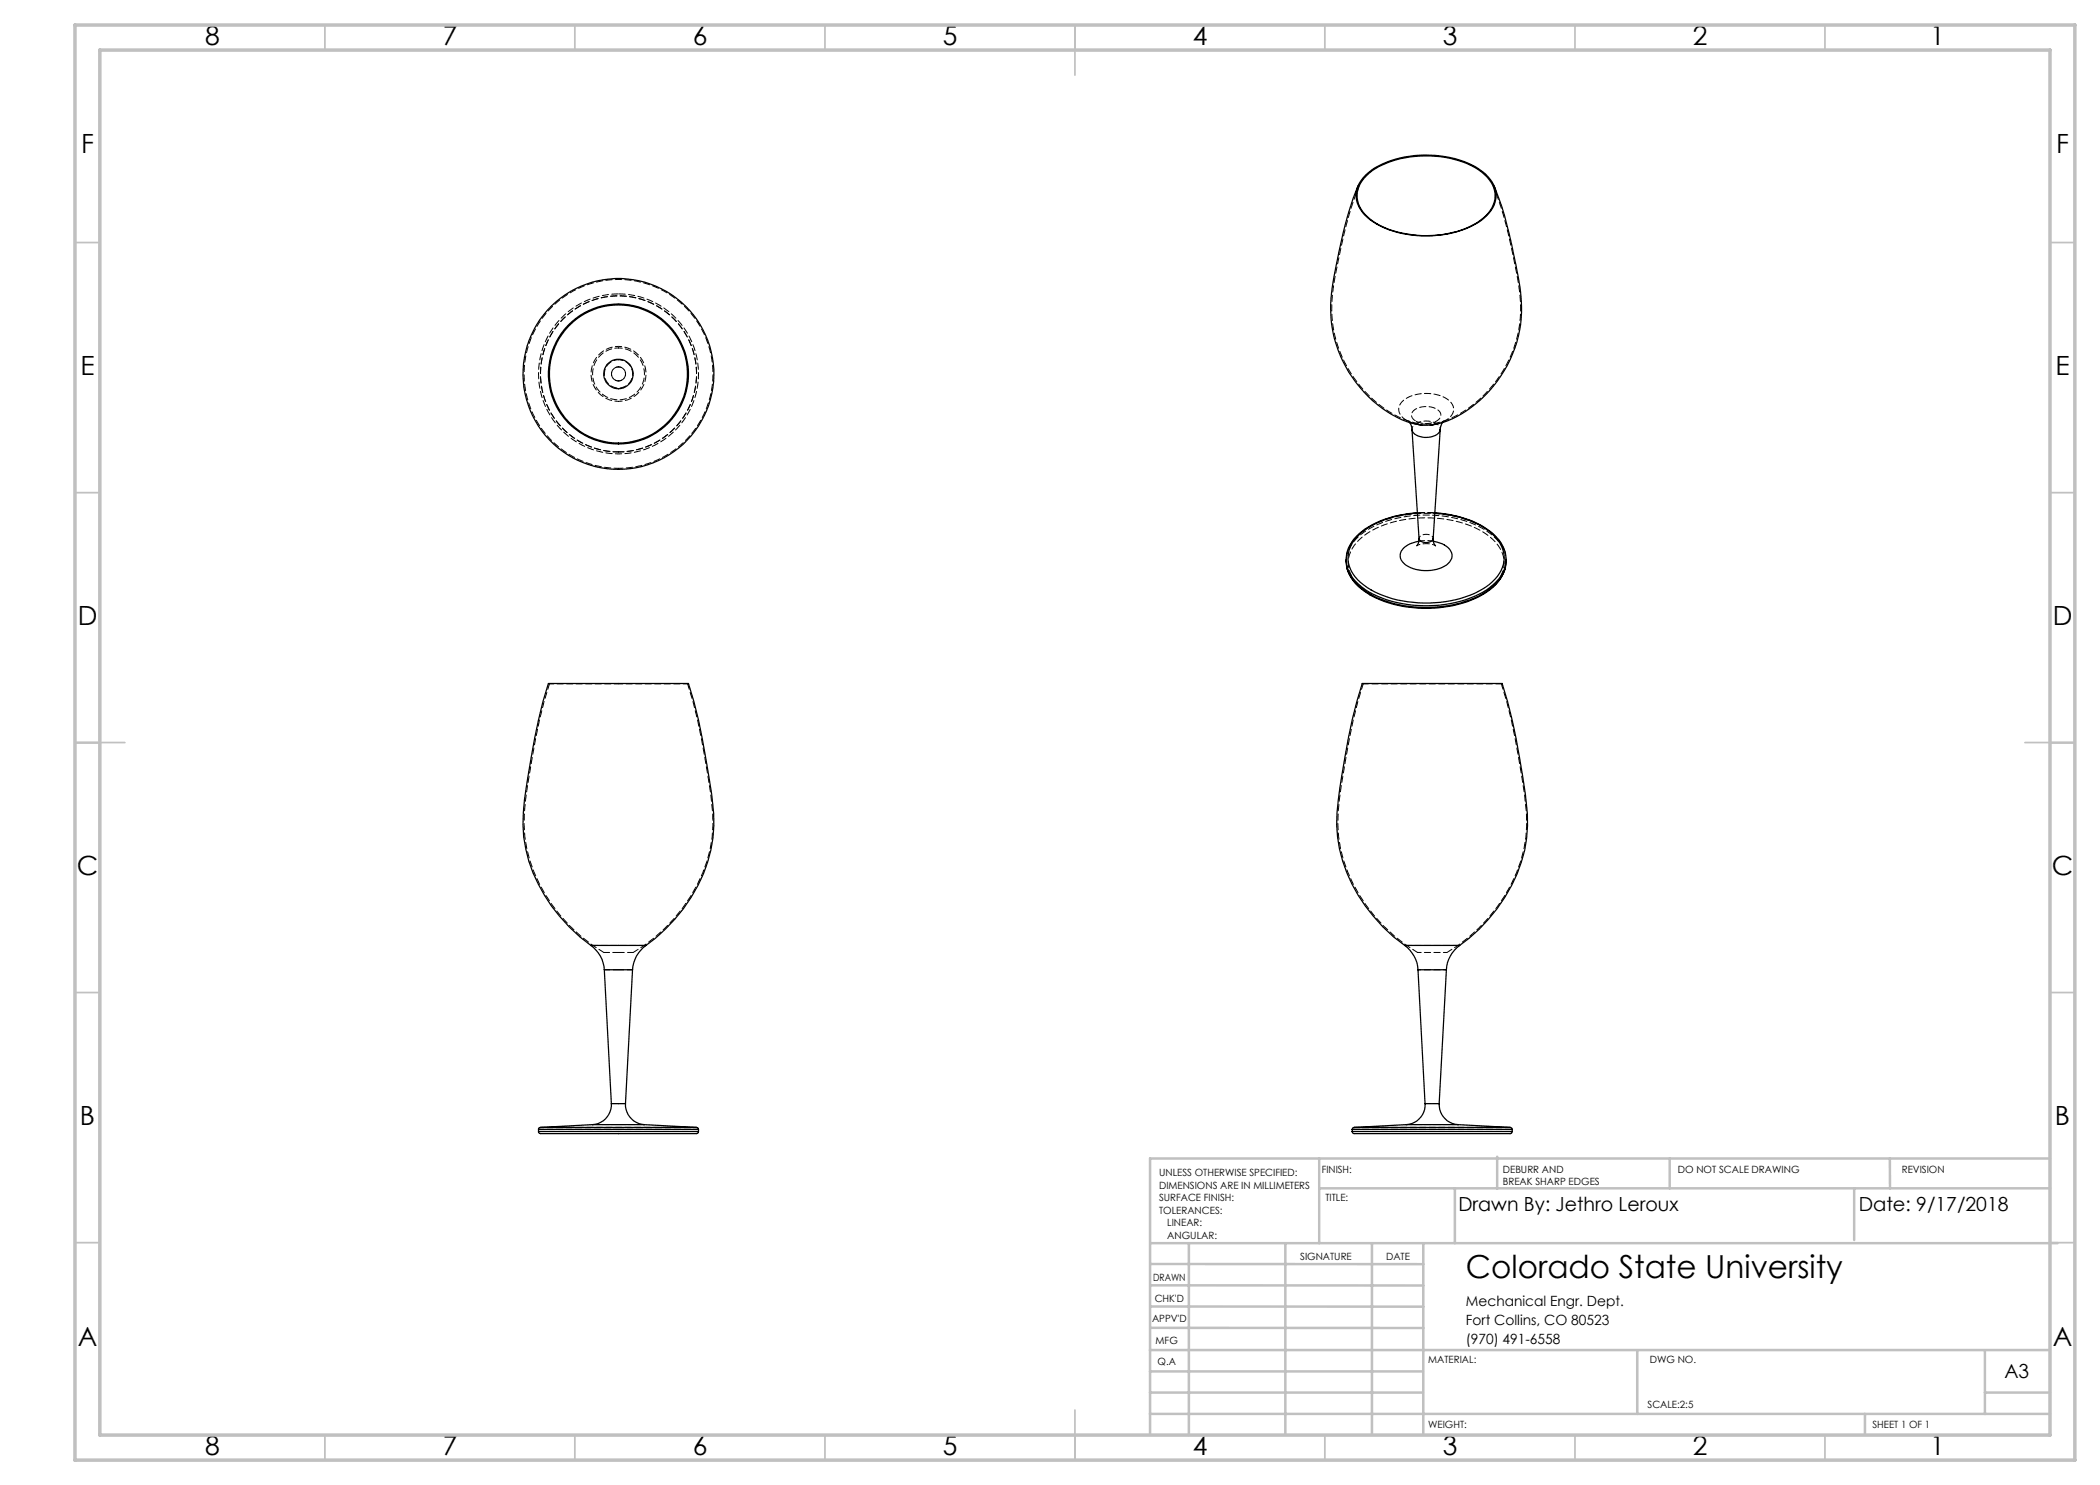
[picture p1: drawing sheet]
<svg xmlns="http://www.w3.org/2000/svg" width="420mm" height="297mm" viewBox="0 0 420 297" stroke-linecap="round" stroke-linejoin="round" font-family="sans-serif">
<g fill="none" stroke="#c0c0c0" stroke-width=".35">
<path d="M65 5v5M115 5v5M165 5v5M215 5v10M265 5v5M315 5v5M365 5v5M15 48.5h5M410 48.5h5M15 98.5h5M410 98.5h5M15 148.5h10"/>
<path d="M405 148.5h10M15 198.5h5M410 198.5h5M15 248.5h5M410 248.5h5M65 287v5M115 287v5M165 287v5M215 282v10M265 287v5M315 287v5M365 287v5"/>
</g>
<g fill="none" stroke="#c0c0c0" stroke-width=".5">
<path d="M263.8 231.7v16.9M263.8 237.7h146.2M291 237.7v10.9M299.4 231.3v6.4M333.9 231.7v6M370.8 237.7v10.3M378 231.7v6M410 231.7h-180v55.2M230.1 248.6h181.4M230.1 257.1h54.6M230.1 252.8h54.6M237.8 248.8v38.2"/>
<path d="M257.1 248.6v38.2M274.4 248.8v38.2M284.7 248.6v38.2M230 278.5h54.6M230 274.3h54.6M230 270h180M230 265.6h54.7M230.1 261.3h54.6M327.4 270v12.8M397 278.5h13M397 270v12.8M230 282.8h180"/>
<path d="M373 282.8v4.2"/>
</g>
<path d="M15 5h400v287h-400zM20 10h390v277h-390z" fill="none" stroke="#c0c0c0" stroke-width=".7"/>
<g fill="none" stroke="#000" stroke-width=".25">
<path d="M271.6 37.2a94.7 94.7 0 0 0-5 19.1 24.8 24.8 0 0 0 14.7 28l3.1 .7M273.1 35a17 17 0 0 1 10.9-4 19.2 19.2 0 0 1 12.4 3.3 5.6 5.6 0 0 1 2.4 6.7 10.2 10.2 0 0 1-6.5 5.1 21.9 21.9 0 0 1-17-1.3 7.1 7.1 0 0 1-4.1-5.9 5.6 5.6 0 0 1 1.9-3.9zM273.3 35.1a16.6 16.6 0 0 1 10.7-3.9 19.4 19.4 0 0 1 12.3 3.2 5.7 5.7 0 0 1 2.5 6.1 8.5 8.5 0 0 1-4.9 4.9 21.4 21.4 0 0 1-19.1-1 6.3 6.3 0 0 1-3.3-6l.6-1.7zM298.8 37.2a86.5 86.5 0 0 1 4.6 16.9 26.2 26.2 0 0 1-2 19 23.5 23.5 0 0 1-13.4 11.6l-2 .3M281.9 84.5l.3 .5 .2 .9M282.4 85.9a2.58 2.58 0 0 0 2.9 1.6 2.6 2.6 0 0 0 2.7-1.6M282.4 85.9l1.4 21.8M283.7 84.9l1 .2 2.1-.2M288 85.9l-1.4 21.8M288.5 84.5l-.5 1.4M269.2 111.9a6.9 6.9 0 0 0 3.3 5.9 21.9 21.9 0 0 0 14.3 3.7 19.3 19.3 0 0 0 12.4-4.7 6.2 6.2 0 0 0 2-4.9M269.3 110.7a6.3 6.3 0 0 0 2.6 6.3 20.7 20.7 0 0 0 13.9 4.1 20.3 20.3 0 0 0 12.8-4.1 6.3 6.3 0 0 0 2.5-6.3"/>
<path d="M283.5 102.6a19.4 19.4 0 0 0-11.7 4.2l-1.4 1.6-.7 1.2-.3 1M283.5 102.6a18.9 18.9 0 0 0-11.8 4.5 6 6 0 0 0 .4 9.4 20.8 20.8 0 0 0 13.8 4.1 20.1 20.1 0 0 0 12.6-4.2 6 6 0 0 0 .1-9.5 19.9 19.9 0 0 0-11.7-4.3 19.2 19.2 0 0 1 12 4.4l1.3 1.7 .9 1.9M283.8 108.3a4.4 4.4 0 0 0-3.7 2.3 2.48 2.48 0 0 0 1.9 2.9 7.7 7.7 0 0 0 7.7-.8 2.04 2.04 0 0 0-.4-3.4l-.9-.5-1.7-.5M283.8 107.7l-.1 .7-.3 .7M283.8 107.7a1.66 1.66 0 0 0 2.8 0M286.6 107.7l.2 1 .3 .5M301.1 113.4a9.6 9.6 0 0 1-5.9 6.2 25 25 0 0 1-21.2-.6 9.2 9.2 0 0 1-4.7-5.5M118.2 189.1a6.4 6.4 0 0 1 2.7 4.9M118.2 189.1h11a6.4 6.4 0 0 0-2.7 4.9M118.2 189.1a32.5 32.5 0 0 1-13.5-21.7 43.2 43.2 0 0 1 .9-12.3 130.8 130.8 0 0 1 4.1-18.4h27.9a98.5 98.5 0 0 1 4.1 18.4 36.3 36.3 0 0 1 .5 14.9 32.9 32.9 0 0 1-13 19.1M120.9 194h5.6M120.9 194l1.4 26.7"/>
<path d="M126.5 194l-1.4 26.7M281 189.1a32.1 32.1 0 0 1-13.5-21.7 41.2 41.2 0 0 1 .9-12.3 105.1 105.1 0 0 1 4.1-18.4h27.9a129.3 129.3 0 0 1 5.1 26 29 29 0 0 1-7.8 21.1l-1.9 2-2 1.9-1.9 1.4M281 189.1a6.5 6.5 0 0 1 2.6 4.9M281 189.1h10.9M283.6 194h5.7M283.6 194l1.4 26.7M289.3 194l-1.5 26.7M291.9 189.1a6.5 6.5 0 0 0-2.6 4.9M107.7 226.3v.3l.4 .1h31.2h.2l.2-.4M107.7 225.9h32M107.7 226.3h32M107.7 225.9v.4"/>
<path d="M108.1 225.5l-.4 .2v.2M108.1 225.5h31.2M118.5 224.9h10.4M118.5 224.9l-10.4 .6M122.3 220.7a4 4 0 0 1-3.8 4.2M122.3 220.7h2.8M125.1 220.7a4 4 0 0 0 3.8 4.2M128.9 224.9l10.4 .6M139.3 225.5l.3 .1 .1 .3M139.7 225.9v.4M270.4 226.3l.1 .3 .3 .1h31.2l.4-.1v-.3M270.4 225.9h32"/>
<path d="M270.4 226.3h32M270.4 225.9v.4M270.8 225.5l-.3 .1-.1 .3M270.8 225.5h31.2M281.2 224.9h10.4M281.2 224.9l-10.4 .6M285 220.7a4 4 0 0 1-3.8 4.2M285 220.7h2.8M287.8 220.7a4 4 0 0 0 3.8 4.2M291.6 224.9l10.4 .6M302 225.5l.3 .1 .1 .3M302.4 225.9v.4"/>
<circle cx="123.7" cy="74.8" r="19.1"/>
<circle cx="123.7" cy="74.8" r="13.8"/>
<circle cx="123.7" cy="74.8" r="2.94"/>
<circle cx="123.7" cy="74.8" r="14"/>
</g>
<path d="M271.8 37.2a96.7 96.7 0 0 0-5 19.4 24.5 24.5 0 0 0 14.8 27.6 10.8 10.8 0 0 0 3.6 .6M123.7 93.7a18.9 18.9 0 0 0 16.6-28 18.9 18.9 0 0 0-32.5-1 18.9 18.9 0 0 0 14.7 28.9l1.2 .1M285.2 84.8h.5a16.1 16.1 0 0 0 9.4-4.2 24.7 24.7 0 0 0 8.5-24.4l-.4-2.1a94.2 94.2 0 0 0-4.5-16.9M288.5 84.5l.2-.3-1 .5-.9 .2M109.9 136.8h13.8M123.7 136.8h13.8" fill="none" stroke="#000" stroke-width=".2" stroke-dasharray="1.3 .6" stroke-dashoffset=".4"/>
<path d="M123.7 90.4a15.6 15.6 0 0 0 13.7-23.1 15.6 15.6 0 0 0-26.9-.9 15.6 15.6 0 0 0 12.1 24h1.1M286.8 84.9a4.5 4.5 0 0 0 3.9-2.6 2.68 2.68 0 0 0-2.1-2.9 8.1 8.1 0 0 0-8.2 1 2.17 2.17 0 0 0 .5 3.4l.4 .3M283.8 108.2l1.7-.1 1.2 .1M109.9 136.8a148.3 148.3 0 0 0-5 25.7 29.5 29.5 0 0 0 9.1 22.7l2.1 2 2.3 1.8 2.4 1.5M272.6 136.8a148.3 148.3 0 0 0-5 25.7 29.5 29.5 0 0 0 9.1 22.7l2.1 2 2.3 1.8 2.4 1.5M120.8 190.5h2.9M123.7 190.5h3M126.7 190.5a32.6 32.6 0 0 0 15.7-23 41 41 0 0 0-.8-12.4 126.8 126.8 0 0 0-4.1-18.3M289.4 190.5a32.6 32.6 0 0 0 15.8-23 41 41 0 0 0-.9-12.4 126.8 126.8 0 0 0-4-18.3" fill="none" stroke="#000" stroke-width=".2" stroke-dasharray="1.3 .6" stroke-dashoffset=".1"/>
<path d="M123.7 76.2a1.41 1.41 0 0 0 1.3-2 1.41 1.41 0 0 0-2.4-.3 1.41 1.41 0 0 0 .8 2.3h.3M123.7 73.4a1.41 1.41 0 0 1 1.3 2 1.41 1.41 0 0 1-2.4 .3 1.41 1.41 0 0 1 .8-2.3h.3M281.8 84.2l.2 .3M281.9 84.3l-.1-.1M109.7 136.7l.2 .1M137.5 136.8l.2-.1M272.5 136.7l.1 .1M300.3 136.8l.2-.1" fill="none" stroke="#000" stroke-width=".2" stroke-dasharray="1.3 .6"/>
<path d="M123.7 58.8a16 16 0 0 1 14 23.7 16 16 0 0 1-27.5 .9 16 16 0 0 1 12.4-24.6h1.1M283.2 84.2a4.2 4.2 0 0 0 4.7-.5 1.29 1.29 0 0 0-.8-2 4.1 4.1 0 0 0-4.6 .7 1.23 1.23 0 0 0 .7 1.8M296.5 105.4a8.8 8.8 0 0 1 4.6 5.3M129.2 189.1h-11M292 189.1h-11M118.5 224.9h5.2M123.7 224.9h5.2M139.7 226.3h-32M270.5 225.9h32M302.5 226.3h-32" fill="none" stroke="#000" stroke-width=".2" stroke-dasharray="1.3 .6" stroke-dashoffset="-.1"/>
<path d="M123.7 72a2.83 2.83 0 0 1 2.5 4.1 2.83 2.83 0 0 1-4.8 .4 2.83 2.83 0 0 1 1.8-4.5h.5M281.3 84.1l1.1 .5 1.3 .3M274.2 118.9a8.1 8.1 0 0 1-4.6-6.1 7.3 7.3 0 0 1 4-6.3 24.1 24.1 0 0 1 23-.1 7.7 7.7 0 0 1 4.2 6.2 7.6 7.6 0 0 1-4.3 6.2 24.3 24.3 0 0 1-22.3 .1M107.7 225.9h16M123.7 225.9h16M139.3 225.5h-31.2M302.1 225.5h-31.3" fill="none" stroke="#000" stroke-width=".2" stroke-dasharray="1.3 .6" stroke-dashoffset=".3"/>
<path d="M123.7 90.4a15.6 15.6 0 0 1-13.7-23.1 15.6 15.6 0 0 1 26.8-.9 15.6 15.6 0 0 1-12 23.9l-1.1 .1M272.6 136.8h27.7M120.9 194h2.8M123.7 194h2.8M125.1 220.7h-2.8M281.3 224.9h10.3M287.9 220.7h-2.9" fill="none" stroke="#000" stroke-width=".2" stroke-dasharray="1.3 .6" stroke-dashoffset=".2"/>
<path d="M123.7 69.6a5.2 5.2 0 0 1 4.6 7.6 5.2 5.2 0 0 1-8.9 .5 5.2 5.2 0 0 1 3.7-8.1h.6M123.7 80.3a5.5 5.5 0 0 0 4.9-8.1 5.5 5.5 0 0 0-9.4-.5 5.5 5.5 0 0 0 3.9 8.5l.6 .1M269.4 110.7a9.8 9.8 0 0 1 6.2-6.2 25.4 25.4 0 0 1 20.9 .9M283.5 190.5h5.9" fill="none" stroke="#000" stroke-width=".2" stroke-dasharray="1.3 .6" stroke-dashoffset=".5"/>
<path d="M286.6 107.7a1.65 1.65 0 0 0-2.7-.3l-.1 .3M301.1 111.1a9.8 9.8 0 0 0-6.2-6.2 25.4 25.4 0 0 0-21 .8 8.7 8.7 0 0 0-4.5 5.4M283.6 194h5.7" fill="none" stroke="#000" stroke-width=".2" stroke-dasharray="1.3 .6" stroke-dashoffset=".7"/>
<path d="M282.4 85.9a1.86 1.86 0 0 1 1.8-1.6l1.4-.1 1.6 .5M269.4 111.1l-.2 1.1M283.4 109.1a4.5 4.5 0 0 1 3.7 0M301.2 112.2l-.1-1.1" fill="none" stroke="#000" stroke-width=".2" stroke-dasharray="1.3 .6" stroke-dashoffset=".6"/>
<path d="M283.7 84.9l-1.8-.6" fill="none" stroke="#000" stroke-width=".2" stroke-dasharray="1.3 .6" stroke-dashoffset="1"/>
<path d="M287 102.6h-3.5" fill="none" stroke="#000" stroke-width=".2" stroke-dasharray="1.3 .6" stroke-dashoffset="-.2"/>
<path d="M287.2 84.7l.6 .4 .3 .8" fill="none" stroke="#000" stroke-width=".2" stroke-dasharray="1.3 .6" stroke-dashoffset=".8"/>
<text font-size="6.3" x="293.2" y="255.5">Colorado State University</text>
<g font-size="5.3">
<text x="41" y="8.9">8</text>
<text x="88.5" y="8.9">7</text>
<text x="138.5" y="8.9">6</text>
<text x="188.5" y="8.9">5</text>
<text x="238.5" y="8.9">4</text>
<text x="288.5" y="8.9">3</text>
<text x="338.5" y="8.9">2</text>
<text x="386" y="8.9">1</text>
<text x="16.2" y="30.7">F</text>
<text x="411.2" y="30.7">F</text>
<text x="16.1" y="74.9">E</text>
<text x="411.1" y="74.9">E</text>
<text x="15.5" y="124.9">D</text>
<text x="410.5" y="124.9">D</text>
<text x="15.4" y="174.9">C</text>
<text x="410.4" y="174.9">C</text>
<text x="16" y="224.9">B</text>
<text x="411" y="224.9">B</text>
<text x="15.5" y="269.2">A</text>
<text x="410.5" y="269.2">A</text>
<text x="41" y="290.9">8</text>
<text x="88.5" y="290.9">7</text>
<text x="138.5" y="290.9">6</text>
<text x="188.5" y="290.9">5</text>
<text x="238.5" y="290.9">4</text>
<text x="288.5" y="290.9">3</text>
<text x="338.5" y="290.9">2</text>
<text x="386" y="290.9">1</text>
</g>
<g font-size="3.9">
<text x="291.7" y="242.2">Drawn By: Jethro Leroux</text>
<text x="371.7" y="242.2">Date: 9/17/2018</text>
<text x="400.9" y="275.5">A3</text>
</g>
<g font-size="2.8">
<text x="293.2" y="261.1">Mechanical Engr. Dept.</text>
<text x="293.2" y="264.9">Fort Collins, CO 80523</text>
<text x="293.2" y="268.7">(970) 491-6558</text>
</g>
<g font-size="2">
<text x="231.8" y="235.2">UNLESS OTHERWISE SPECIFIED:</text>
<text x="231.8" y="237.7">DIMENSIONS ARE IN MILLIMETERS</text>
<text x="264.4" y="234.6">FINISH:</text>
<text x="300.6" y="234.6">DEBURR AND</text>
<text x="300.6" y="237.1">BREAK SHARP EDGES</text>
<text x="335.6" y="234.6">DO NOT SCALE DRAWING</text>
<text x="380.4" y="234.6">REVISION</text>
<text x="231.8" y="240.2">SURFACE FINISH:</text>
<text x="231.8" y="242.7">TOLERANCES:</text>
<text x="233.4" y="245.2">LINEAR:</text>
<text x="265.1" y="240.2">TITLE:</text>
<text x="233.5" y="247.7">ANGULAR:</text>
<text x="260" y="251.9">SIGNATURE</text>
<text x="277.2" y="251.9">DATE</text>
<text x="230.6" y="256.1">DRAWN</text>
<text x="230.9" y="260.3">CHK'D</text>
<text x="230.4" y="264.4">APPV'D</text>
<text x="231.1" y="268.8">MFG</text>
<text x="231.5" y="273">Q.A</text>
<text x="285.6" y="272.5">MATERIAL:</text>
<text x="330" y="272.5">DWG NO.</text>
<text x="329.5" y="281.7">SCALE:2:5</text>
<text x="285.6" y="285.5">WEIGHT:</text>
<text x="374.5" y="285.6">SHEET 1 OF 1</text>
</g>
</svg>
